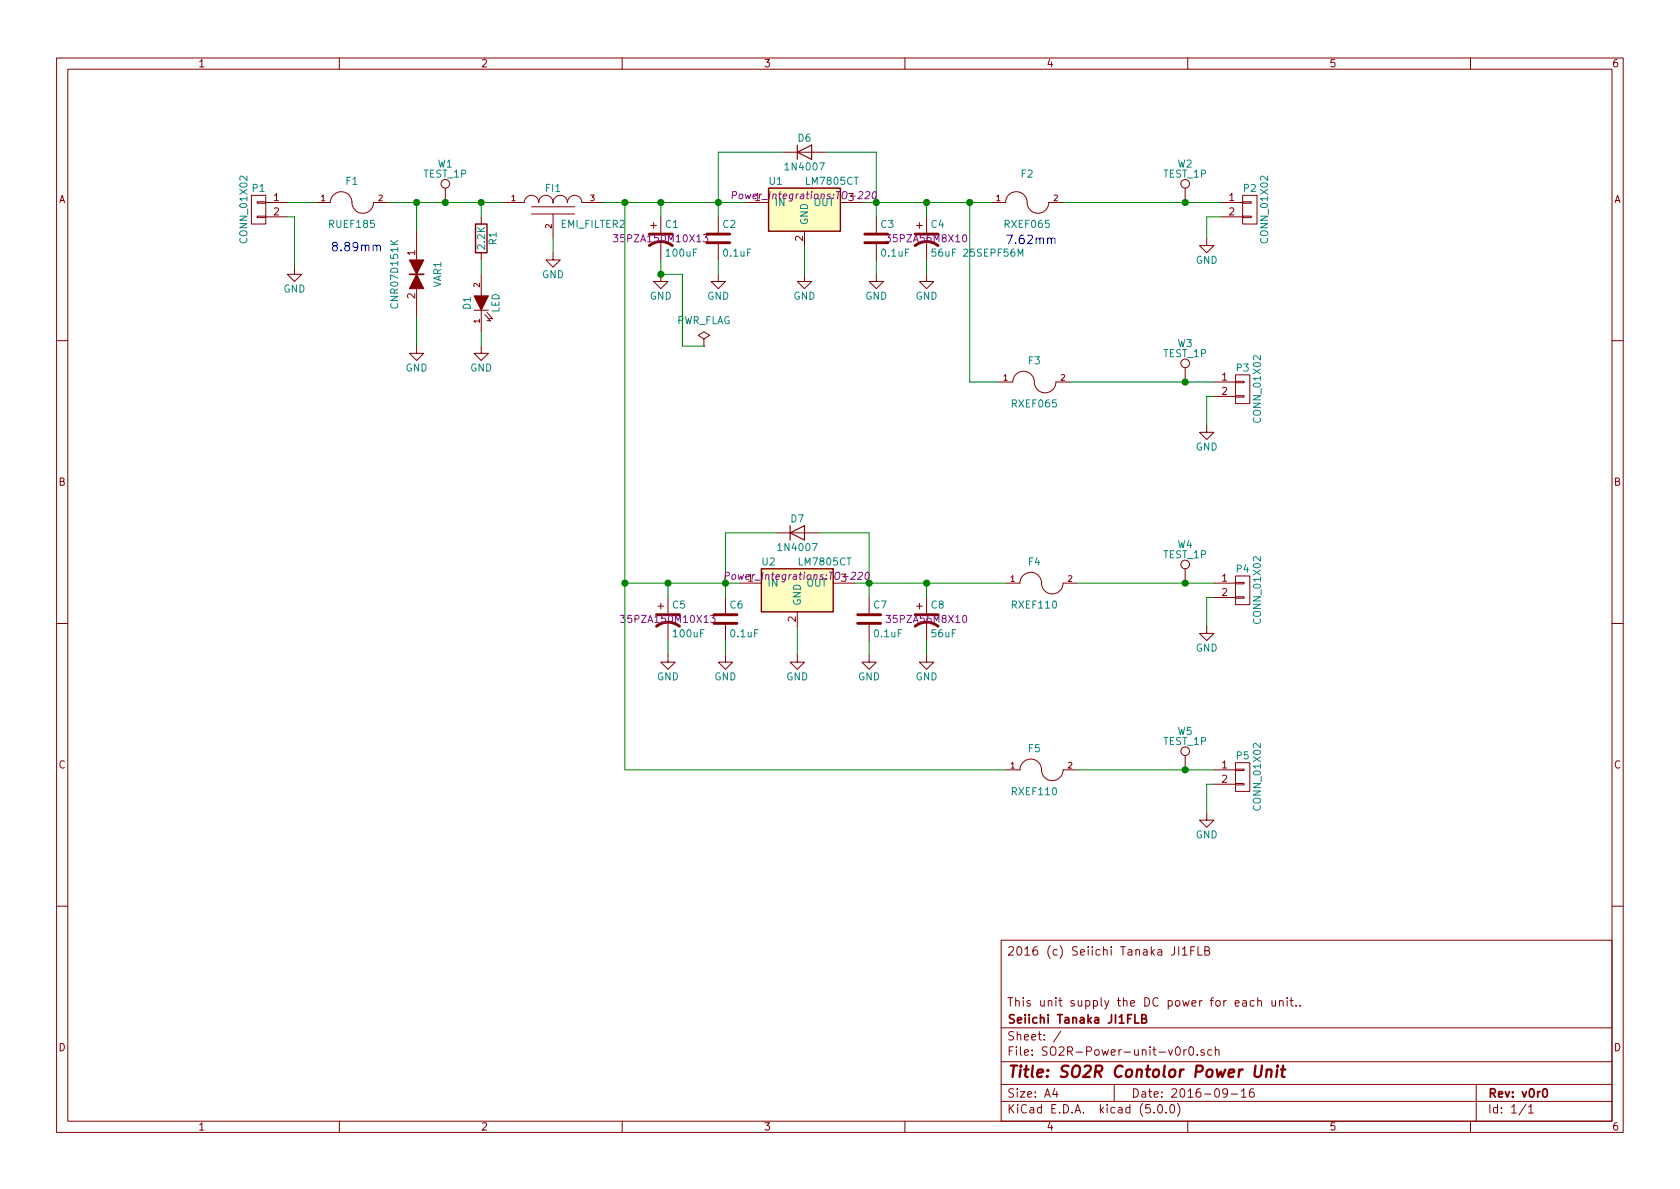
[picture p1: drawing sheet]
EESchema Schematic File Version 4
LIBS:SO2R-Power-unit-v0r0-cache
EELAYER 26 0
EELAYER END
$Descr A4 11693 8268
encoding utf-8
Sheet 1 1
Title "SO2R Contolor Power Unit"
Date "2016-09-16"
Rev "v0r0"
Comp "Seiichi Tanaka JI1FLB"
Comment1 "This unit supply the DC power for each unit.."
Comment2 ""
Comment3 ""
Comment4 "2016 (c) Seiichi Tanaka JI1FLB"
$EndDescr
$Comp
L SO2R-Power-unit-v0r0-rescue:CONN_01X02 P1
U 1 1
P 1800 1450
F 0 "P1" H 1800 1600 50  0000 C CNN
F 1 "CONN_01X02" V 1900 1450 50  0000 C CNN
F 2 "Myparts:CON-JST-B02B-XASK-1" H 1800 1450 50  0001 C CNN
F 3 "" H 1800 1450 50  0000 C CNN
	1    1800 1450
	-1   0    0    -1  
$EndComp
$Comp
L SO2R-Power-unit-v0r0-rescue:CONN_01X02 P2
U 1 1
P 8700 1450
F 0 "P2" H 8700 1600 50  0000 C CNN
F 1 "CONN_01X02" V 8800 1450 50  0000 C CNN
F 2 "Myparts:CON-JST-B02B-XASK-1" H 8700 1450 50  0001 C CNN
F 3 "" H 8700 1450 50  0000 C CNN
	1    8700 1450
	1    0    0    -1  
$EndComp
$Comp
L SO2R-Power-unit-v0r0-rescue:CONN_01X02 P3
U 1 1
P 8650 2700
F 0 "P3" H 8650 2850 50  0000 C CNN
F 1 "CONN_01X02" V 8750 2700 50  0000 C CNN
F 2 "Myparts:CON-JST-B02B-XASK-1" H 8650 2700 50  0001 C CNN
F 3 "" H 8650 2700 50  0000 C CNN
	1    8650 2700
	1    0    0    -1  
$EndComp
$Comp
L SO2R-Power-unit-v0r0-rescue:CONN_01X02 P4
U 1 1
P 8650 4100
F 0 "P4" H 8650 4250 50  0000 C CNN
F 1 "CONN_01X02" V 8750 4100 50  0000 C CNN
F 2 "Myparts:CON-JST-B02B-XASK-1" H 8650 4100 50  0001 C CNN
F 3 "" H 8650 4100 50  0000 C CNN
	1    8650 4100
	1    0    0    -1  
$EndComp
$Comp
L SO2R-Power-unit-v0r0-rescue:FUSE F1
U 1 1
P 2450 1400
F 0 "F1" H 2450 1550 50  0000 C CNN
F 1 "RUEF185" H 2450 1250 50  0000 C CNN
F 2 "Capacitors_ThroughHole:C_Rect_L7_W3.5_P5" H 2450 1400 50  0001 C CNN
F 3 "" H 2450 1400 50  0000 C CNN
	1    2450 1400
	1    0    0    -1  
$EndComp
$Comp
L SO2R-Power-unit-v0r0-rescue:FUSE F2
U 1 1
P 7150 1400
F 0 "F2" H 7150 1600 50  0000 C CNN
F 1 "RXEF065" H 7150 1250 50  0000 C CNN
F 2 "Capacitors_ThroughHole:C_Rect_L7_W3.5_P5" H 7150 1400 50  0001 C CNN
F 3 "" H 7150 1400 50  0000 C CNN
	1    7150 1400
	1    0    0    -1  
$EndComp
$Comp
L SO2R-Power-unit-v0r0-rescue:FUSE F3
U 1 1
P 7200 2650
F 0 "F3" H 7200 2800 50  0000 C CNN
F 1 "RXEF065" H 7200 2500 50  0000 C CNN
F 2 "Capacitors_ThroughHole:C_Rect_L7_W3.5_P5" H 7200 2650 50  0001 C CNN
F 3 "" H 7200 2650 50  0000 C CNN
	1    7200 2650
	1    0    0    -1  
$EndComp
$Comp
L SO2R-Power-unit-v0r0-rescue:FUSE F4
U 1 1
P 7250 4050
F 0 "F4" H 7200 4200 50  0000 C CNN
F 1 "RXEF110" H 7200 3900 50  0000 C CNN
F 2 "Capacitors_ThroughHole:C_Rect_L7_W3.5_P5" H 7250 4050 50  0001 C CNN
F 3 "" H 7250 4050 50  0000 C CNN
	1    7250 4050
	1    0    0    -1  
$EndComp
$Comp
L Device:CP1 C1
U 1 1
P 4600 1650
F 0 "C1" H 4625 1750 50  0000 L CNN
F 1 "100uF" H 4625 1550 50  0000 L CNN
F 2 "Capacitors_ThroughHole:C_Radial_D10_L13_P5" H 4600 1650 50  0001 C CNN
F 3 "35PZA150M10X13" H 4600 1650 50  0000 C CNN
	1    4600 1650
	1    0    0    -1  
$EndComp
$Comp
L Device:CP1 C4
U 1 1
P 6450 1650
F 0 "C4" H 6475 1750 50  0000 L CNN
F 1 "56uF 25SEPF56M" H 6475 1550 50  0000 L CNN
F 2 "Capacitors_ThroughHole:C_Radial_D6.3_L11.2_P2.5" H 6450 1650 50  0001 C CNN
F 3 "35PZA56M8X10" H 6450 1650 50  0000 C CNN
	1    6450 1650
	1    0    0    -1  
$EndComp
$Comp
L Device:CP1 C5
U 1 1
P 4650 4300
F 0 "C5" H 4675 4400 50  0000 L CNN
F 1 "100uF" H 4675 4200 50  0000 L CNN
F 2 "Capacitors_ThroughHole:C_Radial_D10_L13_P5" H 4650 4300 50  0001 C CNN
F 3 "35PZA150M10X13" H 4650 4300 50  0000 C CNN
	1    4650 4300
	1    0    0    -1  
$EndComp
$Comp
L Device:CP1 C8
U 1 1
P 6450 4300
F 0 "C8" H 6475 4400 50  0000 L CNN
F 1 "56uF" H 6475 4200 50  0000 L CNN
F 2 "Capacitors_ThroughHole:C_Radial_D6.3_L11.2_P2.5" H 6450 4300 50  0001 C CNN
F 3 "35PZA56M8X10" H 6450 4300 50  0000 C CNN
	1    6450 4300
	1    0    0    -1  
$EndComp
$Comp
L Device:C C2
U 1 1
P 5000 1650
F 0 "C2" H 5025 1750 50  0000 L CNN
F 1 "0.1uF" H 5025 1550 50  0000 L CNN
F 2 "Capacitors_ThroughHole:C_Rect_L7_W2_P5" H 5038 1500 50  0001 C CNN
F 3 "" H 5000 1650 50  0000 C CNN
	1    5000 1650
	1    0    0    -1  
$EndComp
$Comp
L Device:C C3
U 1 1
P 6100 1650
F 0 "C3" H 6125 1750 50  0000 L CNN
F 1 "0.1uF" H 6125 1550 50  0000 L CNN
F 2 "Capacitors_ThroughHole:C_Rect_L7_W2_P5" H 6138 1500 50  0001 C CNN
F 3 "" H 6100 1650 50  0000 C CNN
	1    6100 1650
	1    0    0    -1  
$EndComp
$Comp
L Device:C C6
U 1 1
P 5050 4300
F 0 "C6" H 5075 4400 50  0000 L CNN
F 1 "0.1uF" H 5075 4200 50  0000 L CNN
F 2 "Capacitors_ThroughHole:C_Rect_L7_W2_P5" H 5088 4150 50  0001 C CNN
F 3 "" H 5050 4300 50  0000 C CNN
	1    5050 4300
	1    0    0    -1  
$EndComp
$Comp
L Device:C C7
U 1 1
P 6050 4300
F 0 "C7" H 6075 4400 50  0000 L CNN
F 1 "0.1uF" H 6075 4200 50  0000 L CNN
F 2 "Capacitors_ThroughHole:C_Rect_L7_W2_P5" H 6088 4150 50  0001 C CNN
F 3 "" H 6050 4300 50  0000 C CNN
	1    6050 4300
	1    0    0    -1  
$EndComp
$Comp
L SO2R-Power-unit-v0r0-rescue:EMI_FILTER2 FI1
U 1 1
P 3850 1400
F 0 "FI1" H 3850 1500 50  0000 C CNN
F 1 "EMI_FILTER2" H 3900 1250 50  0000 L CNN
F 2 "Myparts:EMIFILTER" H 3850 1400 50  0001 C CNN
F 3 "" H 3850 1400 50  0000 C CNN
	1    3850 1400
	1    0    0    -1  
$EndComp
$Comp
L SO2R-Power-unit-v0r0-rescue:LED D1
U 1 1
P 3350 2100
F 0 "D1" H 3350 2200 50  0000 C CNN
F 1 "LED" H 3350 2000 50  0000 C CNN
F 2 "LEDs:LED-3MM" H 3350 2100 50  0001 C CNN
F 3 "" H 3350 2100 50  0000 C CNN
	1    3350 2100
	0    -1   -1   0   
$EndComp
$Comp
L Device:R R1
U 1 1
P 3350 1650
F 0 "R1" V 3430 1650 50  0000 C CNN
F 1 "2.2K" V 3350 1650 50  0000 C CNN
F 2 "Resistors_ThroughHole:Resistor_Horizontal_RM7mm" V 3280 1650 50  0001 C CNN
F 3 "" H 3350 1650 50  0000 C CNN
	1    3350 1650
	1    0    0    -1  
$EndComp
$Comp
L power:GND #PWR01
U 1 1
P 3350 2400
F 0 "#PWR01" H 3350 2150 50  0001 C CNN
F 1 "GND" H 3350 2250 50  0000 C CNN
F 2 "" H 3350 2400 50  0000 C CNN
F 3 "" H 3350 2400 50  0000 C CNN
	1    3350 2400
	1    0    0    -1  
$EndComp
$Comp
L power:GND #PWR02
U 1 1
P 3850 1750
F 0 "#PWR02" H 3850 1500 50  0001 C CNN
F 1 "GND" H 3850 1600 50  0000 C CNN
F 2 "" H 3850 1750 50  0000 C CNN
F 3 "" H 3850 1750 50  0000 C CNN
	1    3850 1750
	1    0    0    -1  
$EndComp
$Comp
L power:GND #PWR03
U 1 1
P 4600 1900
F 0 "#PWR03" H 4600 1650 50  0001 C CNN
F 1 "GND" H 4600 1750 50  0000 C CNN
F 2 "" H 4600 1900 50  0000 C CNN
F 3 "" H 4600 1900 50  0000 C CNN
	1    4600 1900
	1    0    0    -1  
$EndComp
$Comp
L power:GND #PWR04
U 1 1
P 5000 1900
F 0 "#PWR04" H 5000 1650 50  0001 C CNN
F 1 "GND" H 5000 1750 50  0000 C CNN
F 2 "" H 5000 1900 50  0000 C CNN
F 3 "" H 5000 1900 50  0000 C CNN
	1    5000 1900
	1    0    0    -1  
$EndComp
$Comp
L power:GND #PWR05
U 1 1
P 6100 1900
F 0 "#PWR05" H 6100 1650 50  0001 C CNN
F 1 "GND" H 6100 1750 50  0000 C CNN
F 2 "" H 6100 1900 50  0000 C CNN
F 3 "" H 6100 1900 50  0000 C CNN
	1    6100 1900
	1    0    0    -1  
$EndComp
$Comp
L power:GND #PWR06
U 1 1
P 6450 1900
F 0 "#PWR06" H 6450 1650 50  0001 C CNN
F 1 "GND" H 6450 1750 50  0000 C CNN
F 2 "" H 6450 1900 50  0000 C CNN
F 3 "" H 6450 1900 50  0000 C CNN
	1    6450 1900
	1    0    0    -1  
$EndComp
$Comp
L power:GND #PWR07
U 1 1
P 4650 4550
F 0 "#PWR07" H 4650 4300 50  0001 C CNN
F 1 "GND" H 4650 4400 50  0000 C CNN
F 2 "" H 4650 4550 50  0000 C CNN
F 3 "" H 4650 4550 50  0000 C CNN
	1    4650 4550
	1    0    0    -1  
$EndComp
$Comp
L power:GND #PWR08
U 1 1
P 5050 4550
F 0 "#PWR08" H 5050 4300 50  0001 C CNN
F 1 "GND" H 5050 4400 50  0000 C CNN
F 2 "" H 5050 4550 50  0000 C CNN
F 3 "" H 5050 4550 50  0000 C CNN
	1    5050 4550
	1    0    0    -1  
$EndComp
$Comp
L power:GND #PWR09
U 1 1
P 5550 4550
F 0 "#PWR09" H 5550 4300 50  0001 C CNN
F 1 "GND" H 5550 4400 50  0000 C CNN
F 2 "" H 5550 4550 50  0000 C CNN
F 3 "" H 5550 4550 50  0000 C CNN
	1    5550 4550
	1    0    0    -1  
$EndComp
$Comp
L power:GND #PWR010
U 1 1
P 5600 1900
F 0 "#PWR010" H 5600 1650 50  0001 C CNN
F 1 "GND" H 5600 1750 50  0000 C CNN
F 2 "" H 5600 1900 50  0000 C CNN
F 3 "" H 5600 1900 50  0000 C CNN
	1    5600 1900
	1    0    0    -1  
$EndComp
$Comp
L power:GND #PWR011
U 1 1
P 6050 4550
F 0 "#PWR011" H 6050 4300 50  0001 C CNN
F 1 "GND" H 6050 4400 50  0000 C CNN
F 2 "" H 6050 4550 50  0000 C CNN
F 3 "" H 6050 4550 50  0000 C CNN
	1    6050 4550
	1    0    0    -1  
$EndComp
$Comp
L power:GND #PWR012
U 1 1
P 6450 4550
F 0 "#PWR012" H 6450 4300 50  0001 C CNN
F 1 "GND" H 6450 4400 50  0000 C CNN
F 2 "" H 6450 4550 50  0000 C CNN
F 3 "" H 6450 4550 50  0000 C CNN
	1    6450 4550
	1    0    0    -1  
$EndComp
$Comp
L power:GND #PWR013
U 1 1
P 8400 1650
F 0 "#PWR013" H 8400 1400 50  0001 C CNN
F 1 "GND" H 8400 1500 50  0000 C CNN
F 2 "" H 8400 1650 50  0000 C CNN
F 3 "" H 8400 1650 50  0000 C CNN
	1    8400 1650
	1    0    0    -1  
$EndComp
$Comp
L power:GND #PWR014
U 1 1
P 8400 2950
F 0 "#PWR014" H 8400 2700 50  0001 C CNN
F 1 "GND" H 8400 2800 50  0000 C CNN
F 2 "" H 8400 2950 50  0000 C CNN
F 3 "" H 8400 2950 50  0000 C CNN
	1    8400 2950
	1    0    0    -1  
$EndComp
$Comp
L power:GND #PWR015
U 1 1
P 8400 4350
F 0 "#PWR015" H 8400 4100 50  0001 C CNN
F 1 "GND" H 8400 4200 50  0000 C CNN
F 2 "" H 8400 4350 50  0000 C CNN
F 3 "" H 8400 4350 50  0000 C CNN
	1    8400 4350
	1    0    0    -1  
$EndComp
$Comp
L power:GND #PWR016
U 1 1
P 2050 1850
F 0 "#PWR016" H 2050 1600 50  0001 C CNN
F 1 "GND" H 2050 1700 50  0000 C CNN
F 2 "" H 2050 1850 50  0000 C CNN
F 3 "" H 2050 1850 50  0000 C CNN
	1    2050 1850
	1    0    0    -1  
$EndComp
Wire Wire Line
	2000 1400 2200 1400
Wire Wire Line
	2000 1500 2050 1500
Wire Wire Line
	2050 1500 2050 1850
Wire Wire Line
	2700 1400 2900 1400
Connection ~ 3350 1400
Wire Wire Line
	3350 1900 3350 1800
Wire Wire Line
	3350 2400 3350 2300
Wire Wire Line
	3350 1500 3350 1400
Wire Wire Line
	3850 1650 3850 1750
Wire Wire Line
	4200 1400 4350 1400
Wire Wire Line
	4600 1400 4600 1500
Connection ~ 4600 1400
Wire Wire Line
	5000 1050 5000 1400
Connection ~ 5000 1400
Wire Wire Line
	4600 1900 4600 1800
Wire Wire Line
	5000 1900 5000 1800
Wire Wire Line
	5600 1900 5600 1700
Wire Wire Line
	6100 1900 6100 1800
Wire Wire Line
	6450 1900 6450 1800
Wire Wire Line
	7400 1400 8250 1400
Wire Wire Line
	6000 1400 6100 1400
Wire Wire Line
	6100 1050 6100 1400
Connection ~ 6100 1400
Wire Wire Line
	6450 1500 6450 1400
Connection ~ 6450 1400
Wire Wire Line
	8400 1650 8400 1500
Wire Wire Line
	8400 1500 8500 1500
Wire Wire Line
	6750 1400 6750 2650
Wire Wire Line
	6750 2650 6950 2650
Connection ~ 6750 1400
Wire Wire Line
	7450 2650 8250 2650
Wire Wire Line
	8450 2750 8400 2750
Wire Wire Line
	8400 2750 8400 2950
Wire Wire Line
	4650 4550 4650 4450
Wire Wire Line
	5050 4550 5050 4450
Wire Wire Line
	5550 4550 5550 4350
Wire Wire Line
	6050 4450 6050 4550
Wire Wire Line
	6450 4550 6450 4450
Wire Wire Line
	7500 4050 8250 4050
Wire Wire Line
	5950 4050 6050 4050
Wire Wire Line
	6050 3700 6050 4050
Connection ~ 6050 4050
Wire Wire Line
	6450 4150 6450 4050
Connection ~ 6450 4050
Wire Wire Line
	8450 4150 8400 4150
Wire Wire Line
	8400 4150 8400 4350
Wire Wire Line
	4350 1400 4350 4050
Wire Wire Line
	4350 4050 4650 4050
Connection ~ 4350 1400
Wire Wire Line
	4650 4150 4650 4050
Connection ~ 4650 4050
Wire Wire Line
	5050 3700 5050 4050
Connection ~ 5050 4050
$Comp
L power:PWR_FLAG #FLG017
U 1 1
P 4900 2400
F 0 "#FLG017" H 4900 2495 50  0001 C CNN
F 1 "PWR_FLAG" H 4900 2580 50  0000 C CNN
F 2 "" H 4900 2400 50  0000 C CNN
F 3 "" H 4900 2400 50  0000 C CNN
	1    4900 2400
	1    0    0    -1  
$EndComp
Wire Wire Line
	4600 1900 4750 1900
Wire Wire Line
	4750 1900 4750 2400
Wire Wire Line
	4750 2400 4900 2400
$Comp
L Device:D D6
U 1 1
P 5600 1050
F 0 "D6" H 5600 1150 50  0000 C CNN
F 1 "1N4007" H 5600 950 50  0000 C CNN
F 2 "Diodes_ThroughHole:Diode_DO-41_SOD81_Horizontal_RM10" H 5600 1050 50  0001 C CNN
F 3 "" H 5600 1050 50  0000 C CNN
	1    5600 1050
	1    0    0    -1  
$EndComp
$Comp
L Device:D D7
U 1 1
P 5550 3700
F 0 "D7" H 5550 3800 50  0000 C CNN
F 1 "1N4007" H 5550 3600 50  0000 C CNN
F 2 "Diodes_ThroughHole:Diode_DO-41_SOD81_Horizontal_RM10" H 5550 3700 50  0001 C CNN
F 3 "" H 5550 3700 50  0000 C CNN
	1    5550 3700
	1    0    0    -1  
$EndComp
Wire Wire Line
	6100 1050 5750 1050
Wire Wire Line
	5450 1050 5000 1050
Wire Wire Line
	6050 3700 5700 3700
Wire Wire Line
	5400 3700 5050 3700
$Comp
L SO2R-Power-unit-v0r0-rescue:TVS VAR1
U 1 1
P 2900 1900
F 0 "VAR1" H 2900 2050 50  0000 C CNN
F 1 "CNR07D151K" H 2900 1750 50  0000 C CNN
F 2 "Varistors:RV_Disc_D7_W3.4_P5" H 2900 1900 50  0001 C CNN
F 3 "" H 2900 1900 50  0000 C CNN
	1    2900 1900
	0    1    1    0   
$EndComp
$Comp
L power:GND #PWR018
U 1 1
P 2900 2400
F 0 "#PWR018" H 2900 2150 50  0001 C CNN
F 1 "GND" H 2900 2250 50  0000 C CNN
F 2 "" H 2900 2400 50  0000 C CNN
F 3 "" H 2900 2400 50  0000 C CNN
	1    2900 2400
	1    0    0    -1  
$EndComp
Wire Wire Line
	2900 2200 2900 2400
Wire Wire Line
	2900 1600 2900 1400
Connection ~ 2900 1400
Text Notes 6950 1700 0    60   ~ 0
 7.62mm
Text Notes 2300 1750 0    60   ~ 0
8.89mm
$Comp
L SO2R-Power-unit-v0r0-rescue:TEST_1P W2
U 1 1
P 8250 1400
F 0 "W2" H 8250 1670 50  0000 C CNN
F 1 "TEST_1P" H 8250 1600 50  0000 C CNN
F 2 "Wire_Pads:SolderWirePad_single_0-8mmDrill" H 8450 1400 50  0001 C CNN
F 3 "" H 8450 1400 50  0000 C CNN
	1    8250 1400
	1    0    0    -1  
$EndComp
$Comp
L SO2R-Power-unit-v0r0-rescue:TEST_1P W3
U 1 1
P 8250 2650
F 0 "W3" H 8250 2920 50  0000 C CNN
F 1 "TEST_1P" H 8250 2850 50  0000 C CNN
F 2 "Wire_Pads:SolderWirePad_single_0-8mmDrill" H 8450 2650 50  0001 C CNN
F 3 "" H 8450 2650 50  0000 C CNN
	1    8250 2650
	1    0    0    -1  
$EndComp
$Comp
L SO2R-Power-unit-v0r0-rescue:TEST_1P W1
U 1 1
P 3100 1400
F 0 "W1" H 3100 1670 50  0000 C CNN
F 1 "TEST_1P" H 3100 1600 50  0000 C CNN
F 2 "Wire_Pads:SolderWirePad_single_0-8mmDrill" H 3300 1400 50  0001 C CNN
F 3 "" H 3300 1400 50  0000 C CNN
	1    3100 1400
	1    0    0    -1  
$EndComp
$Comp
L SO2R-Power-unit-v0r0-rescue:TEST_1P W4
U 1 1
P 8250 4050
F 0 "W4" H 8250 4320 50  0000 C CNN
F 1 "TEST_1P" H 8250 4250 50  0000 C CNN
F 2 "Wire_Pads:SolderWirePad_single_0-8mmDrill" H 8450 4050 50  0001 C CNN
F 3 "" H 8450 4050 50  0000 C CNN
	1    8250 4050
	1    0    0    -1  
$EndComp
Connection ~ 3100 1400
Connection ~ 8250 1400
Connection ~ 8250 2650
Connection ~ 8250 4050
$Comp
L SO2R-Power-unit-v0r0-rescue:LM7805CT U1
U 1 1
P 5600 1450
F 0 "U1" H 5400 1650 50  0000 C CNN
F 1 "LM7805CT" H 5600 1650 50  0000 L CNN
F 2 "Power_Integrations:TO-220" H 5600 1550 50  0000 C CIN
F 3 "" H 5600 1450 50  0000 C CNN
	1    5600 1450
	1    0    0    -1  
$EndComp
$Comp
L SO2R-Power-unit-v0r0-rescue:LM7805CT U2
U 1 1
P 5550 4100
F 0 "U2" H 5350 4300 50  0000 C CNN
F 1 "LM7805CT" H 5550 4300 50  0000 L CNN
F 2 "Power_Integrations:TO-220" H 5550 4200 50  0000 C CIN
F 3 "" H 5550 4100 50  0000 C CNN
	1    5550 4100
	1    0    0    -1  
$EndComp
$Comp
L SO2R-Power-unit-v0r0-rescue:CONN_01X02 P5
U 1 1
P 8650 5400
F 0 "P5" H 8650 5550 50  0000 C CNN
F 1 "CONN_01X02" V 8750 5400 50  0000 C CNN
F 2 "Myparts:CON-JST-B02B-XASK-1" H 8650 5400 50  0001 C CNN
F 3 "" H 8650 5400 50  0000 C CNN
	1    8650 5400
	1    0    0    -1  
$EndComp
$Comp
L SO2R-Power-unit-v0r0-rescue:FUSE F5
U 1 1
P 7250 5350
F 0 "F5" H 7200 5500 50  0000 C CNN
F 1 "RXEF110" H 7200 5200 50  0000 C CNN
F 2 "Capacitors_ThroughHole:C_Rect_L7_W3.5_P5" H 7250 5350 50  0001 C CNN
F 3 "" H 7250 5350 50  0000 C CNN
	1    7250 5350
	1    0    0    -1  
$EndComp
$Comp
L power:GND #PWR019
U 1 1
P 8400 5650
F 0 "#PWR019" H 8400 5400 50  0001 C CNN
F 1 "GND" H 8400 5500 50  0000 C CNN
F 2 "" H 8400 5650 50  0000 C CNN
F 3 "" H 8400 5650 50  0000 C CNN
	1    8400 5650
	1    0    0    -1  
$EndComp
Wire Wire Line
	7500 5350 8250 5350
Wire Wire Line
	4350 5350 7000 5350
Wire Wire Line
	8450 5450 8400 5450
Wire Wire Line
	8400 5450 8400 5650
$Comp
L SO2R-Power-unit-v0r0-rescue:TEST_1P W5
U 1 1
P 8250 5350
F 0 "W5" H 8250 5620 50  0000 C CNN
F 1 "TEST_1P" H 8250 5550 50  0000 C CNN
F 2 "Wire_Pads:SolderWirePad_single_0-8mmDrill" H 8450 5350 50  0001 C CNN
F 3 "" H 8450 5350 50  0000 C CNN
	1    8250 5350
	1    0    0    -1  
$EndComp
Connection ~ 8250 5350
Connection ~ 4350 4050
Wire Wire Line
	3350 1400 3500 1400
Wire Wire Line
	4600 1400 5000 1400
Wire Wire Line
	5000 1400 5000 1500
Wire Wire Line
	5000 1400 5200 1400
Wire Wire Line
	6100 1400 6450 1400
Wire Wire Line
	6100 1400 6100 1500
Wire Wire Line
	6450 1400 6750 1400
Wire Wire Line
	6750 1400 6900 1400
Wire Wire Line
	6050 4050 6450 4050
Wire Wire Line
	6050 4050 6050 4150
Wire Wire Line
	6450 4050 7000 4050
Wire Wire Line
	4350 1400 4600 1400
Wire Wire Line
	4650 4050 5050 4050
Wire Wire Line
	5050 4050 5050 4150
Wire Wire Line
	5050 4050 5150 4050
Wire Wire Line
	2900 1400 3100 1400
Wire Wire Line
	3100 1400 3350 1400
Wire Wire Line
	8250 1400 8500 1400
Wire Wire Line
	8250 2650 8450 2650
Wire Wire Line
	8250 4050 8450 4050
Wire Wire Line
	8250 5350 8450 5350
Wire Wire Line
	4350 4050 4350 5350
Connection ~ 4600 1900
$EndSCHEMATC
